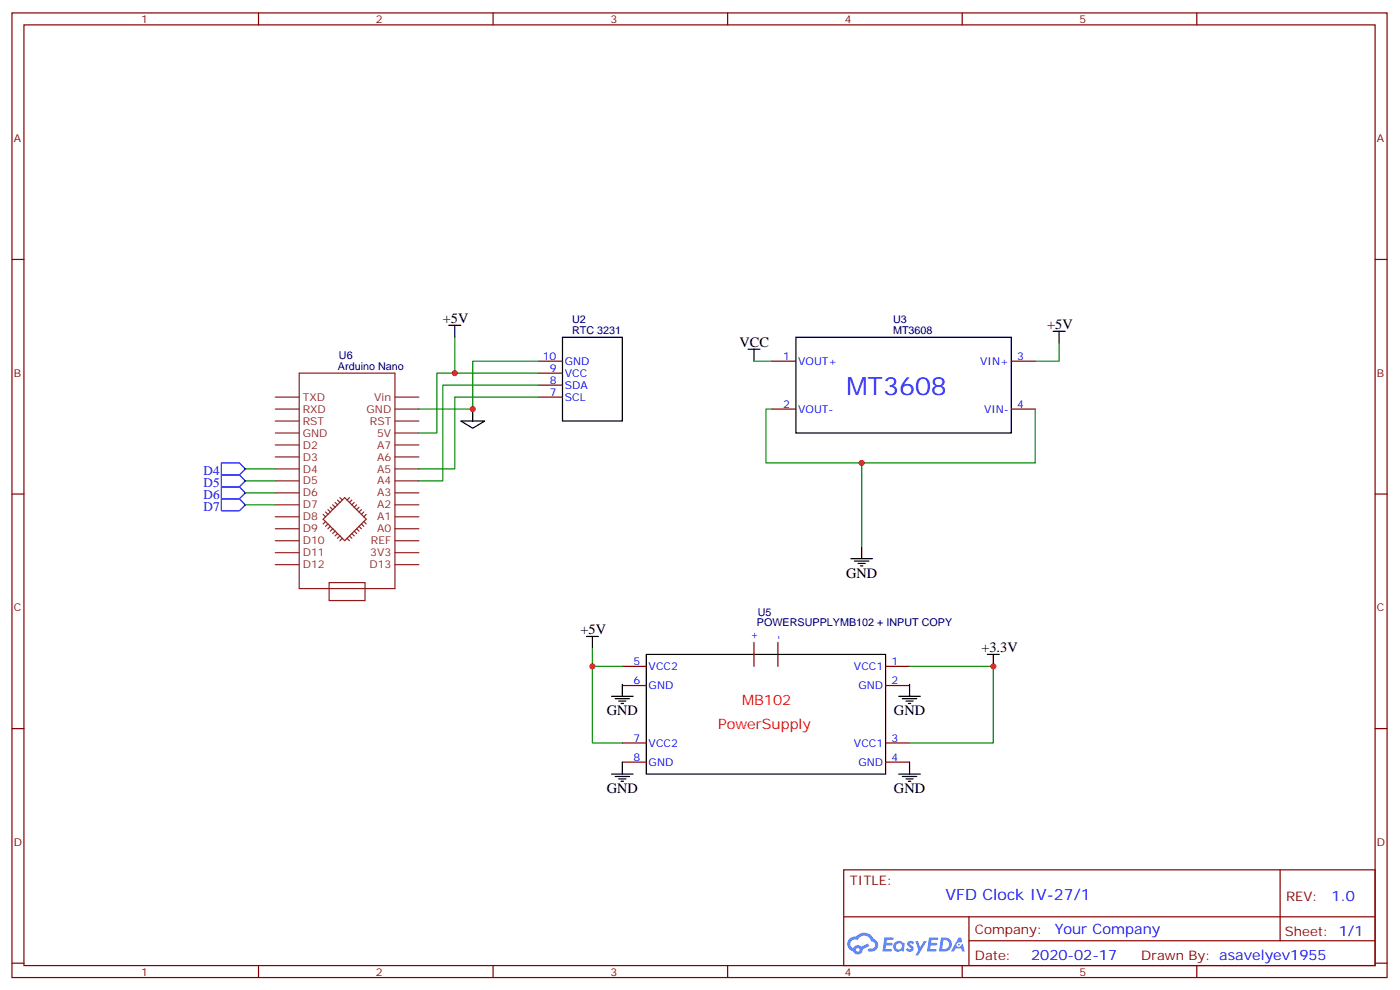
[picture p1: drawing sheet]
<svg xmlns="http://www.w3.org/2000/svg" width="413mm" height="292mm" viewBox="0 0 413 292" stroke-linecap="round" stroke-linejoin="round" font-family="sans-serif">
<g fill="none" stroke="#870000" stroke-width=".35">
<path d="M3.5 3.8h405.4v284.3h-405.4zM7.1 7.3h398.2v277.3h-398.2zM76.2 3.8v3.5M145.3 3.8v3.5M214.5 3.8v3.5M283.6 3.8v3.5M352.8 3.8v3.5M3.5 76.5h3.6M405.3 76.5h3.6M3.5 145.6h3.6M405.3 145.6h3.6M3.5 214.8h3.6"/>
<path d="M405.3 214.8h3.6M248.7 256.4h156.6v28.2h-156.6zM377.3 256.4v20.9M248.7 270.2h156.5M285.6 277.3h119.6M285.6 270.2v14.2M3.5 283.9h3.6M76.2 284.6v3.5M145.3 284.6v3.5M214.5 284.6v3.5M283.6 284.6v3.5M352.8 284.6v3.5"/>
<path d="M405.3 283.9h3.6"/>
</g>
<g fill="#5487ff">
<path d="M267.7 277.6a1.22 1.22 0 0 1 1.7 .2l-.4 .6a.47 .47 0 0 0-.3-.4 .47 .47 0 0 0-.5 .2l.1 .2a1.14 1.14 0 0 1 .8 1.8 1.14 1.14 0 0 1-1.9 0l-.2-.2 .5-.6 .7 .5a.29 .29 0 0 0 .3-.3 .29 .29 0 0 0-.2-.3 1.04 1.04 0 0 1-.6-1.7z"/>
<path d="M260.7 276.3h2.4l.3 .2-.2 .5-1.8 .1-.1 .8h1.5l.3 .4-.3 .4h-1.6l-.2 1.1h1.7l.2 .3-.2 .3-2.6 .1z"/>
<path d="M273.8 276.3h2.4l.3 .2-.1 .5-1.8 .1-.2 .8h1.6l.3 .4-.4 .4h-1.6l-.1 1.1h1.7l.2 .3-.2 .3-2.6 .1z"/>
<path d="M282.6 276.3h.7l.3 1.3-.6 .3a.69 .69 0 0 0-1 .3 .69 .69 0 0 0 .4 .9 .69 .69 0 0 0 .9-.6l.5-.2 .6 2.2h-.8l-.2-.9h-1.8l-.5 .9h-.8z"/>
<path d="M269.8 277.4h.8l.6 1.8 1.1-1.8h.9l-2.6 4.2h-.8l.9-1.5z"/>
<path d="M277.4 276.3l-.6 4.2h1.3a2.11 2.11 0 0 0 2.5-2.1 2.11 2.11 0 0 0-2.5-2.1zM278.1 277.1a1.39 1.39 0 0 1 1.7 1.4 1.39 1.39 0 0 1-1.8 1.3h-.3z"/>
<path d="M263.7 277.9a1.54 1.54 0 0 0-.1 2.2 1.54 1.54 0 0 0 2.2 .1l.6 .3 .3-2.3-.2-.3h-.4a1.49 1.49 0 0 0-2.4 0zM264 278.9a.94 .94 0 0 1 1.8 0 .94 .94 0 0 1-1.8 0z"/>
<path d="M250.4 276.7a2.18 2.18 0 0 0 1.1 3.7 1.44 1.44 0 0 0 1.6 .9 1.44 1.44 0 0 0 1.2-1.4l2-1.1-.5-.7-1.9 1a1.47 1.47 0 0 0-2.4 .4 1.39 1.39 0 0 1-.7-1.9 1.39 1.39 0 0 1 2-.5 2.12 2.12 0 0 1 2.2-1.3 2.12 2.12 0 0 1 1.9 1.7 1.14 1.14 0 0 1 1.1 1.4 1.14 1.14 0 0 1-1.7 .7 .43 .43 0 0 0-.5 .4 .43 .43 0 0 0 .4 .5 1.98 1.98 0 0 0 2.5-1.2 1.98 1.98 0 0 0-1.2-2.6 3.1 3.1 0 0 0-5.3-.6l-.9 .1zM252.3 280a.55 .55 0 0 1 1.1 0 .55 .55 0 0 1-1.1 0z"/>
<circle cx="282.6" cy="278.4" r=".26"/>
</g>
<g fill="none" stroke="#000" stroke-width=".35">
<path d="M132.3 95.9h3.5M134.1 95.9v3.5M165.8 99.4h17.6v24.7h-17.6zM234.6 99.4h63.5v28.2h-63.5zM310.4 97.6h3.6M312.2 97.6v3.6M220.5 102.9h3.5M222.2 102.9v3.6M135.8 124.1h7.1l-3.6 2.1zM139.3 120.6v3.5M250.8 164.7h6.4M251.9 165.4h4.2"/>
<path d="M252.9 166.1h2.2M253.6 166.8h.8M254 161.1v3.6M172.9 187.6h3.5M174.6 187.6v3.5M190.5 192.9h70.6v35.3h-70.6zM291 192.9h3.6M292.8 192.9v3.5M180.3 205.2h6.3M181.3 206h4.3M182.4 206.7h2.1M183.1 207.4h.7"/>
<path d="M183.4 201.7v3.5M264.9 205.2h6.4M266 206h4.2M267.1 206.7h2.1M267.8 207.4h.7M268.1 201.7v3.5M180.3 228.2h6.3M181.3 228.9h4.3M182.4 229.6h2.1M183.1 230.3h.7M183.4 224.6v3.6M264.9 228.2h6.4"/>
<path d="M266 228.9h4.2M267.1 229.6h2.1M267.8 230.3h.7M268.1 224.6v3.6"/>
</g>
<g fill="none" stroke="#870000" stroke-width=".35">
<path d="M158.7 117.1h7.1M158.7 113.5h7.1M158.7 110h7.1M158.7 106.5h7.1M227.5 106.5h7.1M298.1 106.5h7.1M227.5 120.6h7.1M298.1 120.6h7.1M183.4 196.4h7.1M222.2 189.4v7M229.3 189.4v7M261.1 196.4h7"/>
<path d="M183.4 202.1h7.1M183.4 219h7.1M261.1 202.1h7M261.1 219h7M183.4 224.6h7.1M261.1 224.6h7"/>
</g>
<g fill="none" stroke="#8c2424" stroke-width=".35">
<path d="M81.1 117.1h7.1M88.2 110h28.2v63.5h-28.2zM116.4 117.1h7.1M81.1 138.2h7.1M81.1 134.7h7.1M81.1 131.2h7.1M81.1 127.6h7.1M81.1 124.1h7.1M81.1 120.6h7.1M116.4 138.2h7.1M116.4 134.7h7.1M116.4 131.2h7.1"/>
<path d="M116.4 127.6h7.1M116.4 124.1h7.1M116.4 120.6h7.1M81.1 159.4h7.1M81.1 155.9h7.1M81.1 152.3h7.1M81.1 148.8h7.1M81.1 145.3h7.1M81.1 141.7h7.1M95.2 153l6.4-6.3 6.3 6.3-6.3 6.4zM95.2 151.6l.8 .7M96 150.9l.7 .7"/>
<path d="M96 153.7l-.8 .7M96.7 150.2l.7 .7M96.7 154.4l-.7 .8M97.4 149.5l.7 .7M97.4 155.2l-.7 .7M98.1 148.8l.7 .7M98.1 155.9l-.7 .7M98.8 148.1l.7 .7M98.8 156.6l-.7 .7M99.5 147.4l.7 .7M99.5 157.3l-.7 .7M100.2 158l-.7 .7"/>
<path d="M100.2 146.7l.7 .7M100.9 158.7l-.7 .7M102.3 158.7l.7 .7M103 158l.7 .7M103 146.7l-.7 .7M103.7 157.3l.7 .7M103.7 147.4l-.7 .7M104.4 156.6l.7 .7M104.4 148.1l-.7 .7M105.1 155.9l.7 .7M105.1 148.8l-.7 .7M105.8 155.2l.7 .7"/>
<path d="M105.8 149.5l-.7 .7M106.5 154.4l.7 .8M106.5 150.2l-.7 .7M107.2 153.7l.7 .7M107.2 150.9l-.7 .7M107.9 151.6l-.7 .7M116.4 159.4h7.1M116.4 155.9h7.1M116.4 152.3h7.1M116.4 148.8h7.1M116.4 145.3h7.1M116.4 141.7h7.1"/>
<path d="M81.1 162.9h7.1M81.1 166.4h7.1M97 171.7h10.6v5.3h-10.6zM116.4 162.9h7.1M116.4 166.4h7.1"/>
</g>
<path d="M65.3 140h5.3l1.7 1.7-1.7 1.8h-5.3zM65.3 136.5h5.3l1.7 1.7-1.7 1.8h-5.3zM65.3 147h5.3l1.7 1.8-1.7 1.8h-5.3zM65.3 143.5h5.3l1.7 1.8-1.7 1.7h-5.3z" fill="none" stroke="#00f" stroke-width=".35"/>
<g fill="none" stroke="#008700" stroke-width=".35">
<path d="M134.1 99.4v10.6h24.6M134.1 110h-5.3v17.6h-5.3M158.7 117.1h-24.6v21.1h-10.6M158.7 113.5h-28.2v28.2h-7M158.7 106.5h-19.4v14.1h-15.8M222.2 106.5h5.3M312.2 101.2v5.3h-7M72.3 138.2h8.8M227.5 120.6h-1.7v15.9h79.4v-15.9M254 136.5v24.6M72.3 141.7h8.8M72.3 145.3h8.8"/>
<path d="M72.3 148.8h8.8M174.6 191.1v5.3h8.8M174.6 196.4v22.6h8.8M268.1 196.4h24.7v22.6h-24.7"/>
</g>
<g fill="#c00">
<circle cx="174.6" cy="196.4" r=".88"/>
<circle cx="134.1" cy="110" r=".88"/>
<circle cx="139.3" cy="120.6" r=".88"/>
<circle cx="254" cy="136.5" r=".88"/>
<circle cx="292.8" cy="196.4" r=".88"/>
</g>
<text font-size="7.4" fill="#00f" x="249.5" y="116.5">MT3608</text>
<text font-size="4.6" fill="#00f" x="278.7" y="265.2">VFD Clock IV-27/1</text>
<g font-size="4.2">
<text x="130.5" y="95.2">+5V</text>
<text x="308.7" y="96.9">+5V</text>
<text x="218" y="102.2">VCC</text>
<text x="249.4" y="170.3">GND</text>
<text x="171.1" y="186.9">+5V</text>
<text x="289.3" y="192.2">+3.3V</text>
<text x="178.9" y="210.9">GND</text>
<text x="263.5" y="210.9">GND</text>
<text x="178.9" y="233.8">GND</text>
<text x="263.5" y="233.8">GND</text>
</g>
<g font-size="4.2" fill="#f00">
<text x="218.7" y="207.8">MB102</text>
<text x="211.7" y="214.8">PowerSupply</text>
</g>
<g font-size="4.2" fill="#00f">
<text x="392.5" y="265.7">1.0</text>
<text x="310.9" y="275.2">Your Company</text>
<text x="304" y="283">2020-02-17</text>
</g>
<g font-size="3.9" fill="#00f">
<text x="60" y="143.5">D5</text>
<text x="60" y="140">D4</text>
<text x="60" y="147">D6</text>
<text x="60" y="150.6">D7</text>
</g>
<g font-size="3.9" fill="#800">
<text x="250.5" y="261">TITLE:</text>
<text x="379.1" y="265.7">REV:</text>
<text x="287.4" y="275.2">Company:</text>
<text x="378.7" y="275.8">Sheet: 1/1</text>
<text x="287.4" y="282.9">Date:</text>
<text x="336.4" y="282.9">Drawn By: asavelyev1955</text>
</g>
<g font-size="3.2" fill="#800">
<text x="41.6" y="6.8">1</text>
<text x="110.8" y="6.8">2</text>
<text x="179.9" y="6.8">3</text>
<text x="249.1" y="6.8">4</text>
<text x="318.2" y="6.8">5</text>
<text x="4.1" y="41.9">A</text>
<text x="405.9" y="41.9">A</text>
<text x="4.1" y="111.1">B</text>
<text x="405.9" y="111.1">B</text>
<text x="4.1" y="180.2">C</text>
<text x="405.9" y="180.2">C</text>
<text x="4.1" y="249.3">D</text>
<text x="405.9" y="249.3">D</text>
<text x="41.6" y="287.6">1</text>
<text x="110.8" y="287.6">2</text>
<text x="179.9" y="287.6">3</text>
<text x="249.1" y="287.6">4</text>
<text x="318.2" y="287.6">5</text>
</g>
<g font-size="3.2" fill="#000080">
<text x="168.6" y="95.1">U2</text>
<text x="263.3" y="95.3">U3</text>
<text x="168.6" y="98.4">RTC 3231</text>
<text x="263.3" y="98.4">MT3608</text>
<text x="99.9" y="105.9">U6</text>
<text x="99.6" y="108.9">Arduino Nano</text>
<text x="223.1" y="184.5">POWERSUPPLYMB102 + INPUT COPY</text>
<text x="223.4" y="181.5">U5</text>
</g>
<g font-size="3.2" fill="#00f">
<text x="160" y="106.1">10</text>
<text x="166.5" y="107.5">GND</text>
<text x="230.8" y="106.1">1</text>
<text x="235.3" y="107.5">VOUT+</text>
<text x="288.9" y="107.5">VIN+</text>
<text x="299.9" y="106.1">3</text>
<text x="162" y="113.2">8</text>
<text x="162" y="109.6">9</text>
<text x="166.5" y="111.1">VCC</text>
<text x="162" y="116.7">7</text>
<text x="166.5" y="118.1">SCL</text>
<text x="166.5" y="114.6">SDA</text>
<text x="230.8" y="120.2">2</text>
<text x="235.3" y="121.6">VOUT-</text>
<text x="290.1" y="121.6">VIN-</text>
<text x="299.9" y="120.2">4</text>
<text x="223.3" y="188.7" transform="rotate(-90 223.3 188.7)">+</text>
<text x="230.4" y="188.7" transform="rotate(-90 230.4 188.7)">-</text>
<text x="186.7" y="196.1">5</text>
<text x="191.2" y="197.5">VCC2</text>
<text x="251.7" y="197.5">VCC1</text>
<text x="262.8" y="196.1">1</text>
<text x="186.7" y="201.7">6</text>
<text x="191.2" y="203.1">GND</text>
<text x="253.1" y="203.1">GND</text>
<text x="262.8" y="201.7">2</text>
<text x="186.7" y="218.7">7</text>
<text x="191.2" y="220.1">VCC2</text>
<text x="251.7" y="220.1">VCC1</text>
<text x="262.8" y="218.7">3</text>
<text x="186.7" y="224.3">8</text>
<text x="191.2" y="225.7">GND</text>
<text x="253.1" y="225.7">GND</text>
<text x="262.8" y="224.3">4</text>
</g>
<g font-size="3.2" fill="#8d2323">
<text x="89.3" y="118.1">TXD</text>
<text x="110.3" y="118.1">Vin</text>
<text x="89.3" y="125.2">RST</text>
<text x="89.3" y="121.6">RXD</text>
<text x="108.1" y="121.6">GND</text>
<text x="109" y="125.2">RST</text>
<text x="89.3" y="128.7">GND</text>
<text x="111.2" y="128.7">5V</text>
<text x="89.3" y="135.7">D3</text>
<text x="89.3" y="132.2">D2</text>
<text x="111.2" y="132.2">A7</text>
<text x="111.2" y="135.7">A6</text>
<text x="89.3" y="142.8">D5</text>
<text x="89.3" y="139.3">D4</text>
<text x="111.2" y="139.3">A5</text>
<text x="111.2" y="142.8">A4</text>
<text x="89.3" y="149.9">D7</text>
<text x="89.3" y="146.3">D6</text>
<text x="111.2" y="146.3">A3</text>
<text x="111.2" y="149.9">A2</text>
<text x="89.3" y="153.4">D8</text>
<text x="111.2" y="153.4">A1</text>
<text x="89.3" y="160.4">D10</text>
<text x="89.3" y="156.9">D9</text>
<text x="109.3" y="160.4">REF</text>
<text x="111.2" y="156.9">A0</text>
<text x="89.3" y="164">D11</text>
<text x="89.3" y="167.5">D12</text>
<text x="108.9" y="167.5">D13</text>
<text x="109.2" y="164">3V3</text>
</g>
</svg>
